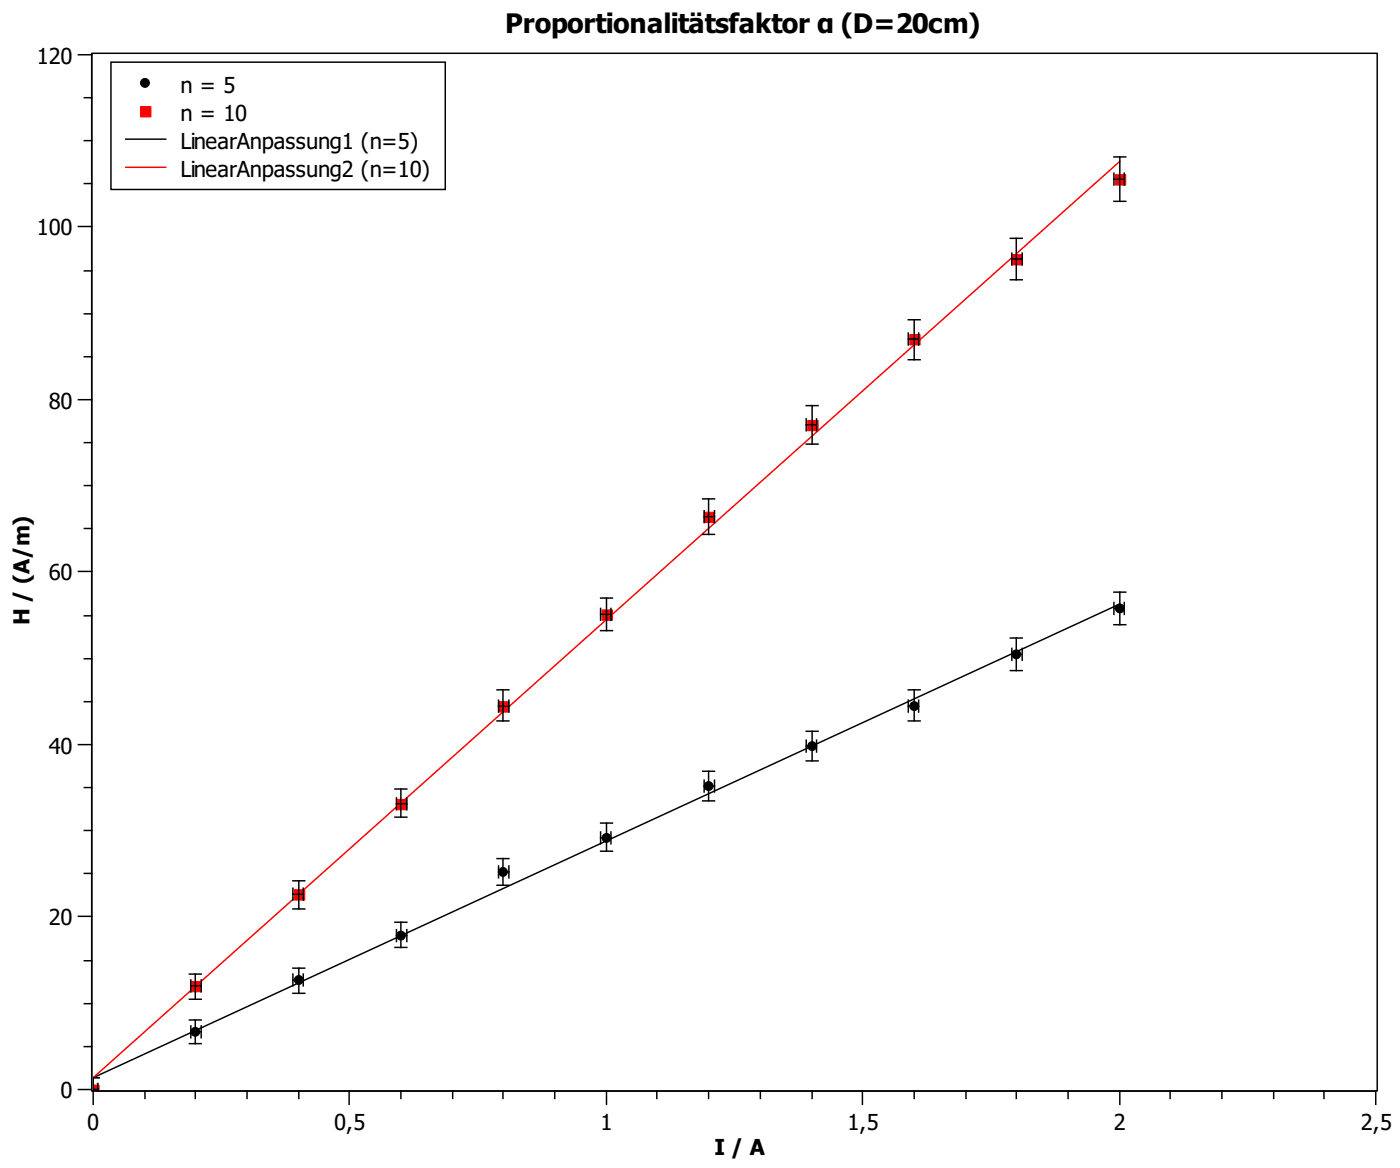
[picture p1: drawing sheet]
<svg xmlns="http://www.w3.org/2000/svg" width="334mm" height="278mm" viewBox="0 0 334 278" stroke-linecap="round" stroke-linejoin="round" font-family="sans-serif">
<g fill="none" stroke="#000" stroke-width=".35">
<path d="M18.7 13.1h3.2v246.2M20.1 23.3h1.8M20.1 33.5h1.8M18.7 54h3.2M20.1 43.7h1.8M20.1 64.6h1.8M20.1 74.8h1.8M18.7 95.2h3.2M20.1 85h1.8M20.1 105.5h1.8M20.1 115.7h1.8M18.7 136.2h3.2"/>
<path d="M20.1 125.9h1.8M20.1 146.8h1.8M20.1 157h1.8M18.7 177.4h3.2M20.1 167.2h1.8M20.1 187.7h1.8M20.1 197.9h1.8M18.7 218.4h3.2M20.1 208.1h1.8M20.1 229h1.8M20.1 239.2h1.8M18.7 259.6h3.2"/>
<path d="M20.1 249.4h1.8M34.6 260v1.8M46.5 260v1.8M58.9 260v1.8M71.2 260v1.8M83.2 260v3.2M95.6 260v1.8M107.9 260v1.8M119.9 260v1.8M132.2 260v1.8M144.6 260v3.2M156.6 260v1.8"/>
<path d="M168.9 260v1.8M181.3 260v1.8M193.6 260v1.8M205.6 260v3.2M217.9 260v1.8M230.3 260v1.8M242.3 260v1.8M254.6 260v1.8M266.9 260v3.2M278.9 260v1.8M291.3 260v1.8M303.6 260v1.8"/>
<path d="M315.6 260v1.8M327.6 260h-305.4v3.2M327.9 260v3.2"/>
</g>
<path d="M22.2 13.1h305.7v246.5h-305.7z" fill="#fff"/>
<g fill="#000" stroke="#000" stroke-width=".24">
<path d="M22.2 258.6a.95 .95 0 0 1 .9 .5 .95 .95 0 0 1 0 .9h-.9z" fill-rule="evenodd"/>
<circle cx="34.6" cy="19.8" r="1.06"/>
<circle cx="242.3" cy="155.9" r="1.06"/>
<circle cx="266.9" cy="145" r="1.06"/>
<circle cx="193.6" cy="177.8" r="1.06"/>
<circle cx="217.9" cy="168.3" r="1.06"/>
<circle cx="144.6" cy="199.7" r="1.06"/>
<circle cx="168.9" cy="187.3" r="1.06"/>
<circle cx="119.9" cy="207.8" r="1.06"/>
<circle cx="71.2" cy="233.5" r="1.06"/>
<circle cx="95.6" cy="223" r="1.06"/>
<circle cx="46.5" cy="245.9" r="1.06"/>
</g>
<g fill="#f00" stroke="#f00" stroke-width=".24">
<path d="M22.2 258.6h1.4v1.4h-1.4z"/>
<path d="M45.5 233.9h2.5v2.5h-2.5z"/>
<path d="M70.2 212h2.4v2.5h-2.4z"/>
<path d="M94.5 190.5h2.5v2.5h-2.5z"/>
<path d="M118.8 167.2h2.5v2.5h-2.5z"/>
<path d="M143.5 145.3h2.5v2.5h-2.5z"/>
<path d="M167.9 122.1h2.4v2.4h-2.4z"/>
<path d="M192.5 100.2h2.5v2.5h-2.5z"/>
<path d="M216.9 79.7h2.4v2.5h-2.4z"/>
<path d="M241.2 60.7h2.5v2.4h-2.5z"/>
<path d="M265.9 41.6h2.5v2.5h-2.5z"/>
<path d="M33.5 25.4h2.5v2.5h-2.5z"/>
</g>
<g fill="none" stroke="#000" stroke-width=".35">
<path d="M21.9 12.7h306.4v247.3h-306.4zM26.4 14.8h79.7v30.4h-79.7zM30 33.2h9.5M265.5 37.4h2.9M266.9 37.4v10.6M240.8 56.8h2.9M242.3 56.8v9.9M265.5 41.3v2.8M265.5 42.7h2.5M265.5 48h2.9M268 41.3v2.8M216.5 79.4v2.8"/>
<path d="M216.5 76.2h2.8M217.9 76.2v9.5M219 79.4v2.8M240.8 66.7h2.9M241.2 60.3v2.8M241.2 61.7h2.5M243.7 60.3v2.8M192.2 99.8v2.9M192.2 96.7h2.8M193.6 96.7v9.1M194.7 99.8v2.9M216.5 80.8h2.5"/>
<path d="M216.5 85.7h2.8M167.5 118.9h2.8M168.9 118.9v8.5M192.2 101.2h2.5M192.2 105.8h2.8M167.5 127.4h2.8M167.9 121.7v2.8M167.9 123.1h2.4M170.3 121.7v2.8M143.2 145v2.8M143.2 146.4h2.4M143.2 142.5h2.8"/>
<path d="M143.2 150.3h2.8M144.6 142.5v7.8M145.6 145v2.8M240.8 152h2.9M240.8 159.8h2.9M241.2 154.5v2.8M241.2 155.9h2.5M242.3 152v7.8M243.7 154.5v2.8M265.5 143.6v2.8M265.5 145h2.5M265.5 141.1h2.9"/>
<path d="M265.5 148.9h2.9M266.9 143.9l-244.7 112.9v3.2M266.9 141.1v7.8M268 143.6v2.8M118.5 164.4h2.8M118.5 171.8h2.8M118.8 166.9v2.8M118.8 168.3h2.5M119.9 164.4v7.4M121.3 166.9v2.8M192.2 176.4v2.8M192.2 177.8h2.5"/>
<path d="M192.2 174.3h2.8M193.6 174.3v7M194.7 176.4v2.8M216.5 166.9v2.8M216.5 168.3h2.5M216.5 164.4h2.8M216.5 171.8h2.8M217.9 164.4v7.4M219 166.9v2.8M94.2 188h2.8M94.2 194.7h2.8M94.5 190.1v2.9"/>
<path d="M94.5 191.6h2.5M95.6 188v6.7M97 190.1v2.9M143.2 198.3v2.8M143.2 199.7h2.4M143.2 196.1h2.8M144.6 196.1v6.7M145.6 198.3v2.8M167.5 183.8h2.8M167.5 190.9h2.8M167.9 185.9v2.8M167.9 187.3h2.4"/>
<path d="M168.9 183.8v7.1M170.3 185.9v2.8M192.2 181.3h2.8M69.8 211.7v2.8M69.8 213.1h2.5M69.8 209.9h2.8M69.8 216.6h2.8M71.2 209.9v6.7M72.3 211.7v2.8M94.2 219.8h2.8M95.6 219.8v6M118.5 204.6h2.8"/>
<path d="M118.5 211h2.8M118.8 206.4v2.8M118.8 207.8h2.5M119.9 204.6v6.4M121.3 206.4v2.8M143.2 202.8h2.8M45.1 232.1h2.9M45.1 238.1h2.9M45.5 233.5v2.9M45.5 234.9h2.5M46.5 232.1v6M48 233.5v2.9"/>
<path d="M69.8 232.1v2.8M69.8 233.5h2.5M69.8 230.7h2.8M69.8 236.7h2.8M71.2 230.7v6M72.3 232.1v2.8M94.2 225.8h2.8M94.5 221.5v2.9M94.5 223h2.5M97 221.5v2.9M22.2 259.6h1.1M22.2 256.8h1.4"/>
<path d="M23.3 258.2v1.8M45.1 243.1h2.9M45.1 248.7h2.9M45.5 244.5v2.8M45.5 245.9h2.5M46.5 243.1v5.6M48 244.5v2.8"/>
</g>
<path d="M30 39.9h9.5M266.9 38.5l-244.7 218.3" fill="none" stroke="#f00" stroke-width=".35"/>
<text font-size="7.8" x="120.4" y="7.8">Proportionalitätsfaktor α (D=20cm)</text>
<g font-size="6.3">
<text x="8.8" y="15.2">120</text>
<text x="43" y="22.1">n = 5</text>
<text x="43" y="28.8">n = 10</text>
<text x="43" y="35.5">LinearAnpassung1 (n=5)</text>
<text x="43" y="42.2">LinearAnpassung2 (n=10)</text>
<text x="8.8" y="56.1">100</text>
<text x="11.6" y="97.4">80</text>
<text x="11.6" y="138.3">60</text>
<text x="7.1" y="149" transform="rotate(-90 7.1 149)">H / (A/m)</text>
<text x="11.6" y="179.6">40</text>
<text x="11.6" y="220.5">20</text>
<text x="14.5" y="261.8">0</text>
<text x="20.8" y="269.2">0</text>
<text x="79.7" y="269.2">0,5</text>
<text x="143.2" y="269.2">1</text>
<text x="202.1" y="269.2">1,5</text>
<text x="265.5" y="269.2">2</text>
<text x="324.4" y="269.2">2,5</text>
<text x="170.3" y="275.2">I / A</text>
</g>
</svg>
